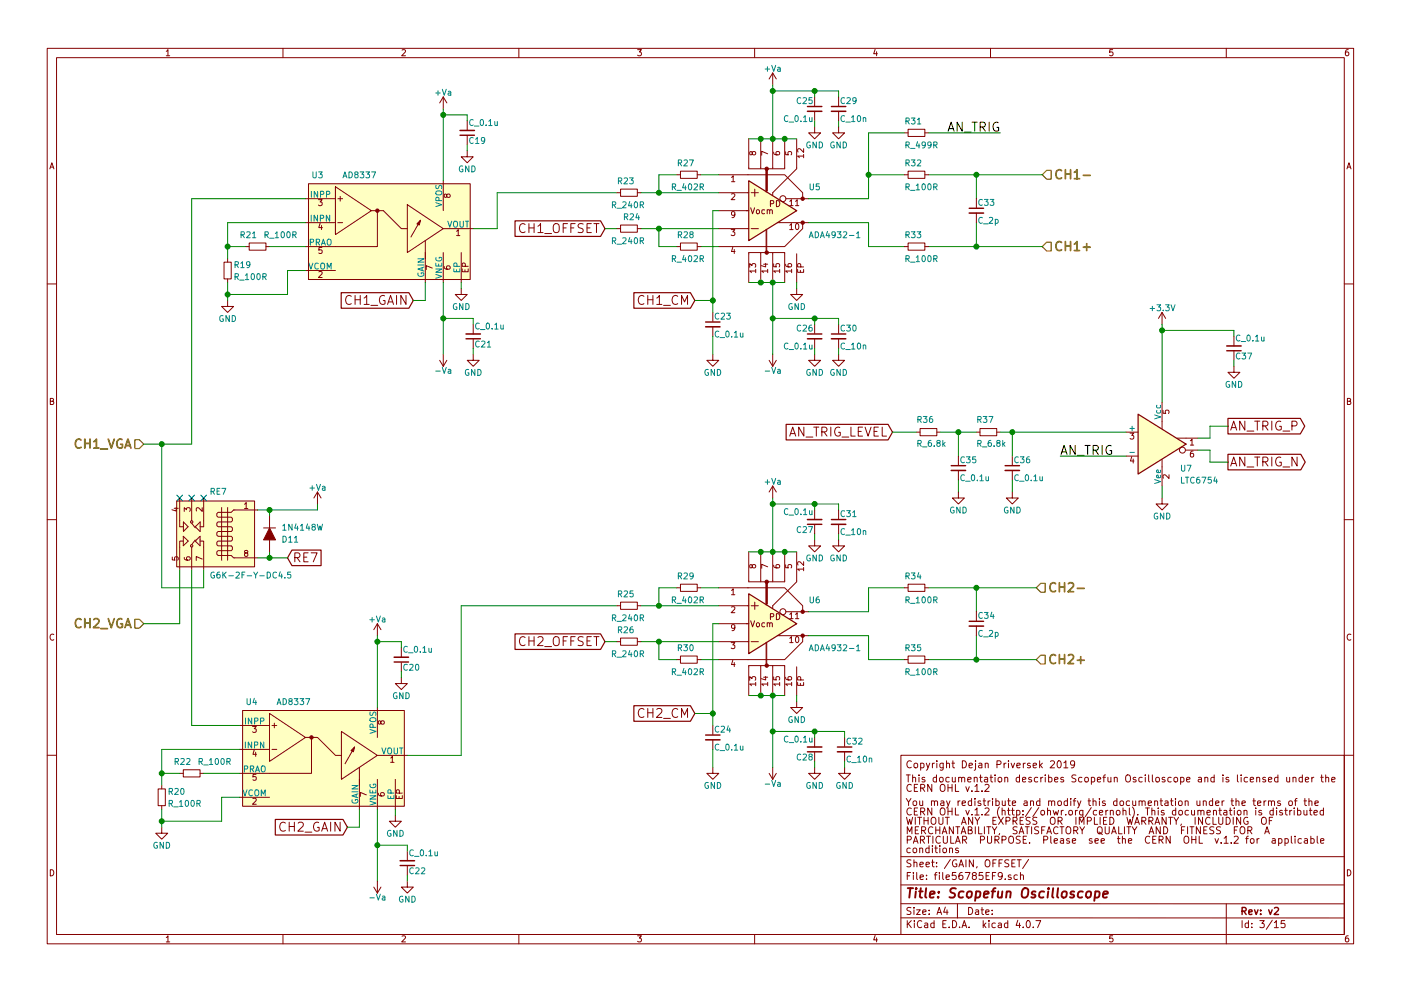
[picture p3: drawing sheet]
EESchema Schematic File Version 2
LIBS:ScopefunParts
LIBS:power
LIBS:device
LIBS:transistors
LIBS:conn
LIBS:linear
LIBS:regul
LIBS:74xx
LIBS:cmos4000
LIBS:adc-dac
LIBS:memory
LIBS:microcontrollers
LIBS:dsp
LIBS:microchip
LIBS:analog_switches
LIBS:motorola
LIBS:texas
LIBS:intel
LIBS:audio
LIBS:interface
LIBS:digital-audio
LIBS:philips
LIBS:display
LIBS:cypress
LIBS:siliconi
LIBS:opto
LIBS:atmel
LIBS:contrib
LIBS:valves
LIBS:Scopefun_v2-cache
EELAYER 25 0
EELAYER END
$Descr A4 11693 8268
encoding utf-8
Sheet 3 15
Title "Scopefun Oscilloscope"
Date ""
Rev "v2"
Comp ""
Comment1 "Copyright Dejan Priversek 2017"
Comment2 "Licensed under CERN OHL v.1.2"
Comment3 ""
Comment4 ""
$EndDescr
$Comp
L AD8337 U3
U 1 1
P 3250 1900
F 0 "U3" H 2650 2350 50  0000 C CNN
F 1 "AD8337" H 3000 2350 50  0000 C CNN
F 2 "ScopefunPackagesLibrary:CP-8-2" H 3250 1325 50  0001 C CNN
F 3 "http://www.analog.com/media/en/technical-documentation/data-sheets/AD8337.pdf" H 3250 1175 50  0001 C CNN
F 4 "AD8337BCPZ-REEL7" H 3250 2525 50  0001 C CNN "MFG Part#"
F 5 "DC-Coupled VGA (voltage adjusted gain)" H 3250 2650 50  0001 C CNN "Description"
	1    3250 1900
	1    0    0    -1  
$EndComp
$Comp
L +Va #PWR035
U 1 1
P 3700 900
F 0 "#PWR035" H 3700 800 50  0001 C CNN
F 1 "+Va" H 3700 1040 50  0000 C CNN
F 2 "" H 3700 900 50  0000 C CNN
F 3 "" H 3700 900 50  0000 C CNN
	1    3700 900 
	-1   0    0    -1  
$EndComp
$Comp
L -Va #PWR036
U 1 1
P 3700 2950
F 0 "#PWR036" H 3700 2850 50  0001 C CNN
F 1 "-Va" H 3700 3090 50  0000 C CNN
F 2 "" H 3700 2950 50  0000 C CNN
F 3 "" H 3700 2950 50  0000 C CNN
	1    3700 2950
	1    0    0    1   
$EndComp
$Comp
L R_100R R19
U 1 1
P 1900 2250
F 0 "R19" H 1950 2300 50  0000 L CNN
F 1 "R_100R" H 1950 2200 50  0000 L CNN
F 2 "ScopefunPackagesLibrary:R_0603" H 1900 2000 50  0001 C CNN
F 3 "http://industrial.panasonic.com/cdbs/www-data/pdf/AOA0000/AOA0000CE2.pdf" H 1900 2100 50  0001 C CNN
F 4 "ERJ-3EKF1000V" H 1900 2400 60  0001 C CNN "MFG Part#"
F 5 "RES SMD 1% 1/10W 0603" H 1900 2500 60  0001 C CNN "Description"
	1    1900 2250
	1    0    0    -1  
$EndComp
$Comp
L R_100R R21
U 1 1
P 2150 2050
F 0 "R21" V 2050 1900 50  0000 L CNN
F 1 "R_100R" V 2050 2100 50  0000 L CNN
F 2 "ScopefunPackagesLibrary:R_0603" H 2150 1800 50  0001 C CNN
F 3 "http://industrial.panasonic.com/cdbs/www-data/pdf/AOA0000/AOA0000CE2.pdf" H 2150 1900 50  0001 C CNN
F 4 "ERJ-3EKF1000V" H 2150 2200 60  0001 C CNN "MFG Part#"
F 5 "RES SMD 1% 1/10W 0603" H 2150 2300 60  0001 C CNN "Description"
	1    2150 2050
	0    1    1    0   
$EndComp
$Comp
L GND #PWR037
U 1 1
P 1900 2500
F 0 "#PWR037" H 1900 2250 50  0001 C CNN
F 1 "GND" H 1900 2350 50  0000 C CNN
F 2 "" H 1900 2500 50  0000 C CNN
F 3 "" H 1900 2500 50  0000 C CNN
	1    1900 2500
	1    0    0    -1  
$EndComp
$Comp
L ADA4932-1 U5
U 1 1
P 6450 1750
F 0 "U5" H 6750 1950 50  0000 L CNN
F 1 "ADA4932-1" H 6750 1550 50  0000 L CNN
F 2 "ScopefunPackagesLibrary:CP-16-2" H 6450 750 50  0001 C CNN
F 3 "http://www.analog.com/media/en/technical-documentation/data-sheets/ADA4932-1_4932-2.pdf" H 6450 850 50  0001 C CNN
F 4 "ADA4932-1YCPZ-R7" H 6450 2550 50  0001 C CNN "MFG Part#"
F 5 "Low Power Differential ADC Driver, -3 dB bandwidth of 560 MHz, G = 1" H 6450 2650 50  0001 C CNN "Description"
	1    6450 1750
	1    0    0    -1  
$EndComp
$Comp
L C_0.1u C21
U 1 1
P 3950 2800
F 0 "C21" H 3960 2870 50  0000 L CNN
F 1 "C_0.1u" H 3960 2720 50  0000 L CNN
F 2 "ScopefunPackagesLibrary:C_0603" H 3950 2600 50  0001 C CNN
F 3 "" H 3960 2870 50  0001 C CNN
F 4 "C0603C104K4RACTU" H 4060 2970 60  0001 C CNN "MFG Part#"
F 5 "MLCC - SMD/SMT 0603 16V X7R 10%" H 4000 3050 60  0001 C CNN "Description"
	1    3950 2800
	1    0    0    1   
$EndComp
$Comp
L GND #PWR038
U 1 1
P 3950 2950
F 0 "#PWR038" H 3950 2700 50  0001 C CNN
F 1 "GND" H 3950 2800 50  0000 C CNN
F 2 "" H 3950 2950 50  0000 C CNN
F 3 "" H 3950 2950 50  0000 C CNN
	1    3950 2950
	-1   0    0    -1  
$EndComp
Text HLabel 1200 3700 0    75   Input ~ 15
CH1_VGA
$Comp
L C_0.1u C19
U 1 1
P 3900 1100
F 0 "C19" H 3910 1170 50  0000 L CNN
F 1 "C_0.1u" H 3910 1020 50  0000 L CNN
F 2 "ScopefunPackagesLibrary:C_0603" H 3900 900 50  0001 C CNN
F 3 "" H 3910 1170 50  0001 C CNN
F 4 "C0603C104K4RACTU" H 4010 1270 60  0001 C CNN "MFG Part#"
F 5 "MLCC - SMD/SMT 0603 16V X7R 10%" H 3950 1350 60  0001 C CNN "Description"
	1    3900 1100
	1    0    0    1   
$EndComp
$Comp
L GND #PWR039
U 1 1
P 3900 1250
F 0 "#PWR039" H 3900 1000 50  0001 C CNN
F 1 "GND" H 3900 1100 50  0000 C CNN
F 2 "" H 3900 1250 50  0000 C CNN
F 3 "" H 3900 1250 50  0000 C CNN
	1    3900 1250
	-1   0    0    -1  
$EndComp
$Comp
L GND #PWR040
U 1 1
P 3850 2400
F 0 "#PWR040" H 3850 2150 50  0001 C CNN
F 1 "GND" H 3850 2250 50  0000 C CNN
F 2 "" H 3850 2400 50  0000 C CNN
F 3 "" H 3850 2400 50  0000 C CNN
	1    3850 2400
	1    0    0    -1  
$EndComp
Text GLabel 3450 2500 0    75   Input ~ 0
CH1_GAIN
Text GLabel 5050 1900 0    75   Input ~ 0
CH1_OFFSET
$Comp
L +Va #PWR041
U 1 1
P 6450 700
F 0 "#PWR041" H 6450 600 50  0001 C CNN
F 1 "+Va" H 6450 840 50  0000 C CNN
F 2 "" H 6450 700 50  0000 C CNN
F 3 "" H 6450 700 50  0000 C CNN
	1    6450 700 
	-1   0    0    -1  
$EndComp
$Comp
L C_0.1u C25
U 1 1
P 6800 900
F 0 "C25" H 6810 970 50  0000 L CNN
F 1 "C_0.1u" H 6810 820 50  0000 L CNN
F 2 "ScopefunPackagesLibrary:C_0603" H 6800 700 50  0001 C CNN
F 3 "" H 6810 970 50  0001 C CNN
F 4 "C0603C104K4RACTU" H 6910 1070 60  0001 C CNN "MFG Part#"
F 5 "MLCC - SMD/SMT 0603 16V X7R 10%" H 6850 1150 60  0001 C CNN "Description"
	1    6800 900 
	-1   0    0    -1  
$EndComp
$Comp
L GND #PWR042
U 1 1
P 6800 1050
F 0 "#PWR042" H 6800 800 50  0001 C CNN
F 1 "GND" H 6800 900 50  0000 C CNN
F 2 "" H 6800 1050 50  0000 C CNN
F 3 "" H 6800 1050 50  0000 C CNN
	1    6800 1050
	-1   0    0    -1  
$EndComp
$Comp
L GND #PWR043
U 1 1
P 6650 2400
F 0 "#PWR043" H 6650 2150 50  0001 C CNN
F 1 "GND" H 6650 2250 50  0000 C CNN
F 2 "" H 6650 2400 50  0000 C CNN
F 3 "" H 6650 2400 50  0000 C CNN
	1    6650 2400
	1    0    0    -1  
$EndComp
$Comp
L -Va #PWR044
U 1 1
P 6450 2950
F 0 "#PWR044" H 6450 2850 50  0001 C CNN
F 1 "-Va" H 6450 3090 50  0000 C CNN
F 2 "" H 6450 2950 50  0000 C CNN
F 3 "" H 6450 2950 50  0000 C CNN
	1    6450 2950
	1    0    0    1   
$EndComp
$Comp
L C_0.1u C26
U 1 1
P 6800 2800
F 0 "C26" H 6810 2870 50  0000 L CNN
F 1 "C_0.1u" H 6810 2720 50  0000 L CNN
F 2 "ScopefunPackagesLibrary:C_0603" H 6800 2600 50  0001 C CNN
F 3 "" H 6810 2870 50  0001 C CNN
F 4 "C0603C104K4RACTU" H 6910 2970 60  0001 C CNN "MFG Part#"
F 5 "MLCC - SMD/SMT 0603 16V X7R 10%" H 6850 3050 60  0001 C CNN "Description"
	1    6800 2800
	-1   0    0    -1  
$EndComp
$Comp
L GND #PWR045
U 1 1
P 6800 2950
F 0 "#PWR045" H 6800 2700 50  0001 C CNN
F 1 "GND" H 6800 2800 50  0000 C CNN
F 2 "" H 6800 2950 50  0000 C CNN
F 3 "" H 6800 2950 50  0000 C CNN
	1    6800 2950
	-1   0    0    -1  
$EndComp
$Comp
L AD8337 U4
U 1 1
P 2700 6300
F 0 "U4" H 2100 6750 50  0000 C CNN
F 1 "AD8337" H 2450 6750 50  0000 C CNN
F 2 "ScopefunPackagesLibrary:CP-8-2" H 2700 5725 50  0001 C CNN
F 3 "http://www.analog.com/media/en/technical-documentation/data-sheets/AD8337.pdf" H 2700 5575 50  0001 C CNN
F 4 "AD8337BCPZ-REEL7" H 2700 6925 50  0001 C CNN "MFG Part#"
F 5 "DC-Coupled VGA (voltage adjusted gain)" H 2700 7050 50  0001 C CNN "Description"
	1    2700 6300
	1    0    0    -1  
$EndComp
$Comp
L +Va #PWR046
U 1 1
P 3150 5300
F 0 "#PWR046" H 3150 5200 50  0001 C CNN
F 1 "+Va" H 3150 5440 50  0000 C CNN
F 2 "" H 3150 5300 50  0000 C CNN
F 3 "" H 3150 5300 50  0000 C CNN
	1    3150 5300
	-1   0    0    -1  
$EndComp
$Comp
L -Va #PWR047
U 1 1
P 3150 7350
F 0 "#PWR047" H 3150 7250 50  0001 C CNN
F 1 "-Va" H 3150 7490 50  0000 C CNN
F 2 "" H 3150 7350 50  0000 C CNN
F 3 "" H 3150 7350 50  0000 C CNN
	1    3150 7350
	1    0    0    1   
$EndComp
$Comp
L R_100R R20
U 1 1
P 1350 6650
F 0 "R20" H 1400 6700 50  0000 L CNN
F 1 "R_100R" H 1400 6600 50  0000 L CNN
F 2 "ScopefunPackagesLibrary:R_0603" H 1350 6400 50  0001 C CNN
F 3 "http://industrial.panasonic.com/cdbs/www-data/pdf/AOA0000/AOA0000CE2.pdf" H 1350 6500 50  0001 C CNN
F 4 "ERJ-3EKF1000V" H 1350 6800 60  0001 C CNN "MFG Part#"
F 5 "RES SMD 1% 1/10W 0603" H 1350 6900 60  0001 C CNN "Description"
	1    1350 6650
	1    0    0    -1  
$EndComp
$Comp
L R_100R R22
U 1 1
P 1600 6450
F 0 "R22" V 1500 6300 50  0000 L CNN
F 1 "R_100R" V 1500 6500 50  0000 L CNN
F 2 "ScopefunPackagesLibrary:R_0603" H 1600 6200 50  0001 C CNN
F 3 "http://industrial.panasonic.com/cdbs/www-data/pdf/AOA0000/AOA0000CE2.pdf" H 1600 6300 50  0001 C CNN
F 4 "ERJ-3EKF1000V" H 1600 6600 60  0001 C CNN "MFG Part#"
F 5 "RES SMD 1% 1/10W 0603" H 1600 6700 60  0001 C CNN "Description"
	1    1600 6450
	0    1    1    0   
$EndComp
$Comp
L GND #PWR048
U 1 1
P 1350 6900
F 0 "#PWR048" H 1350 6650 50  0001 C CNN
F 1 "GND" H 1350 6750 50  0000 C CNN
F 2 "" H 1350 6900 50  0000 C CNN
F 3 "" H 1350 6900 50  0000 C CNN
	1    1350 6900
	1    0    0    -1  
$EndComp
$Comp
L ADA4932-1 U6
U 1 1
P 6450 5200
F 0 "U6" H 6750 5400 50  0000 L CNN
F 1 "ADA4932-1" H 6750 5000 50  0000 L CNN
F 2 "ScopefunPackagesLibrary:CP-16-2" H 6450 4200 50  0001 C CNN
F 3 "http://www.analog.com/media/en/technical-documentation/data-sheets/ADA4932-1_4932-2.pdf" H 6450 4300 50  0001 C CNN
F 4 "ADA4932-1YCPZ-R7" H 6450 6000 50  0001 C CNN "MFG Part#"
F 5 "Low Power Differential ADC Driver, -3 dB bandwidth of 560 MHz, G = 1" H 6450 6100 50  0001 C CNN "Description"
	1    6450 5200
	1    0    0    -1  
$EndComp
$Comp
L C_0.1u C22
U 1 1
P 3400 7200
F 0 "C22" H 3410 7270 50  0000 L CNN
F 1 "C_0.1u" H 3410 7120 50  0000 L CNN
F 2 "ScopefunPackagesLibrary:C_0603" H 3400 7000 50  0001 C CNN
F 3 "" H 3410 7270 50  0001 C CNN
F 4 "C0603C104K4RACTU" H 3510 7370 60  0001 C CNN "MFG Part#"
F 5 "MLCC - SMD/SMT 0603 16V X7R 10%" H 3450 7450 60  0001 C CNN "Description"
	1    3400 7200
	1    0    0    1   
$EndComp
$Comp
L GND #PWR049
U 1 1
P 3400 7350
F 0 "#PWR049" H 3400 7100 50  0001 C CNN
F 1 "GND" H 3400 7200 50  0000 C CNN
F 2 "" H 3400 7350 50  0000 C CNN
F 3 "" H 3400 7350 50  0000 C CNN
	1    3400 7350
	-1   0    0    -1  
$EndComp
Text HLabel 1200 5200 0    75   Input ~ 15
CH2_VGA
$Comp
L C_0.1u C20
U 1 1
P 3350 5500
F 0 "C20" H 3360 5570 50  0000 L CNN
F 1 "C_0.1u" H 3360 5420 50  0000 L CNN
F 2 "ScopefunPackagesLibrary:C_0603" H 3350 5300 50  0001 C CNN
F 3 "" H 3360 5570 50  0001 C CNN
F 4 "C0603C104K4RACTU" H 3460 5670 60  0001 C CNN "MFG Part#"
F 5 "MLCC - SMD/SMT 0603 16V X7R 10%" H 3400 5750 60  0001 C CNN "Description"
	1    3350 5500
	1    0    0    1   
$EndComp
$Comp
L GND #PWR050
U 1 1
P 3350 5650
F 0 "#PWR050" H 3350 5400 50  0001 C CNN
F 1 "GND" H 3350 5500 50  0000 C CNN
F 2 "" H 3350 5650 50  0000 C CNN
F 3 "" H 3350 5650 50  0000 C CNN
	1    3350 5650
	-1   0    0    -1  
$EndComp
$Comp
L GND #PWR051
U 1 1
P 3300 6800
F 0 "#PWR051" H 3300 6550 50  0001 C CNN
F 1 "GND" H 3300 6650 50  0000 C CNN
F 2 "" H 3300 6800 50  0000 C CNN
F 3 "" H 3300 6800 50  0000 C CNN
	1    3300 6800
	1    0    0    -1  
$EndComp
Text GLabel 2900 6900 0    75   Input ~ 0
CH2_GAIN
Text GLabel 5050 5350 0    75   Input ~ 0
CH2_OFFSET
$Comp
L +Va #PWR052
U 1 1
P 6450 4150
F 0 "#PWR052" H 6450 4050 50  0001 C CNN
F 1 "+Va" H 6450 4290 50  0000 C CNN
F 2 "" H 6450 4150 50  0000 C CNN
F 3 "" H 6450 4150 50  0000 C CNN
	1    6450 4150
	-1   0    0    -1  
$EndComp
$Comp
L C_0.1u C27
U 1 1
P 6800 4350
F 0 "C27" H 6810 4420 50  0000 L CNN
F 1 "C_0.1u" H 6810 4270 50  0000 L CNN
F 2 "ScopefunPackagesLibrary:C_0603" H 6800 4150 50  0001 C CNN
F 3 "" H 6810 4420 50  0001 C CNN
F 4 "C0603C104K4RACTU" H 6910 4520 60  0001 C CNN "MFG Part#"
F 5 "MLCC - SMD/SMT 0603 16V X7R 10%" H 6850 4600 60  0001 C CNN "Description"
	1    6800 4350
	-1   0    0    1   
$EndComp
$Comp
L GND #PWR053
U 1 1
P 6800 4500
F 0 "#PWR053" H 6800 4250 50  0001 C CNN
F 1 "GND" H 6800 4350 50  0000 C CNN
F 2 "" H 6800 4500 50  0000 C CNN
F 3 "" H 6800 4500 50  0000 C CNN
	1    6800 4500
	-1   0    0    -1  
$EndComp
$Comp
L GND #PWR054
U 1 1
P 6650 5850
F 0 "#PWR054" H 6650 5600 50  0001 C CNN
F 1 "GND" H 6650 5700 50  0000 C CNN
F 2 "" H 6650 5850 50  0000 C CNN
F 3 "" H 6650 5850 50  0000 C CNN
	1    6650 5850
	1    0    0    -1  
$EndComp
$Comp
L -Va #PWR055
U 1 1
P 6450 6400
F 0 "#PWR055" H 6450 6300 50  0001 C CNN
F 1 "-Va" H 6450 6540 50  0000 C CNN
F 2 "" H 6450 6400 50  0000 C CNN
F 3 "" H 6450 6400 50  0000 C CNN
	1    6450 6400
	1    0    0    1   
$EndComp
$Comp
L C_0.1u C28
U 1 1
P 6800 6250
F 0 "C28" H 6810 6320 50  0000 L CNN
F 1 "C_0.1u" H 6810 6170 50  0000 L CNN
F 2 "ScopefunPackagesLibrary:C_0603" H 6800 6050 50  0001 C CNN
F 3 "" H 6810 6320 50  0001 C CNN
F 4 "C0603C104K4RACTU" H 6910 6420 60  0001 C CNN "MFG Part#"
F 5 "MLCC - SMD/SMT 0603 16V X7R 10%" H 6850 6500 60  0001 C CNN "Description"
	1    6800 6250
	-1   0    0    1   
$EndComp
$Comp
L GND #PWR056
U 1 1
P 6800 6400
F 0 "#PWR056" H 6800 6150 50  0001 C CNN
F 1 "GND" H 6800 6250 50  0000 C CNN
F 2 "" H 6800 6400 50  0000 C CNN
F 3 "" H 6800 6400 50  0000 C CNN
	1    6800 6400
	-1   0    0    -1  
$EndComp
$Comp
L C_0.1u C37
U 1 1
P 10300 2900
F 0 "C37" H 10310 2970 50  0000 L CNN
F 1 "C_0.1u" H 10310 2820 50  0000 L CNN
F 2 "ScopefunPackagesLibrary:C_0603" H 10300 2700 50  0001 C CNN
F 3 "" H 10310 2970 50  0001 C CNN
F 4 "C0603C104K4RACTU" H 10410 3070 60  0001 C CNN "MFG Part#"
F 5 "MLCC - SMD/SMT 0603 16V X7R 10%" H 10350 3150 60  0001 C CNN "Description"
	1    10300 2900
	1    0    0    1   
$EndComp
$Comp
L GND #PWR057
U 1 1
P 10300 3050
F 0 "#PWR057" H 10300 2800 50  0001 C CNN
F 1 "GND" H 10300 2900 50  0000 C CNN
F 2 "" H 10300 3050 50  0000 C CNN
F 3 "" H 10300 3050 50  0000 C CNN
	1    10300 3050
	-1   0    0    -1  
$EndComp
$Comp
L GND #PWR058
U 1 1
P 9700 4150
F 0 "#PWR058" H 9700 3900 50  0001 C CNN
F 1 "GND" H 9700 4000 50  0000 C CNN
F 2 "" H 9700 4150 50  0000 C CNN
F 3 "" H 9700 4150 50  0000 C CNN
	1    9700 4150
	1    0    0    -1  
$EndComp
$Comp
L R_6.8k R37
U 1 1
P 8250 3600
F 0 "R37" V 8350 3500 50  0000 L CNN
F 1 "R_6.8k" V 8150 3500 50  0000 L CNN
F 2 "ScopefunPackagesLibrary:R_0603" H 8250 3350 50  0001 C CNN
F 3 "http://industrial.panasonic.com/cdbs/www-data/pdf/AOA0000/AOA0000CE2.pdf" H 8250 3450 50  0001 C CNN
F 4 "ERJ-3EKF6801V" H 8250 3750 60  0001 C CNN "MFG Part#"
F 5 "RES SMD 1% 1/10W 0603" H 8250 3850 60  0001 C CNN "Description"
	1    8250 3600
	0    1    -1   0   
$EndComp
$Comp
L R_6.8k R36
U 1 1
P 7750 3600
F 0 "R36" V 7850 3500 50  0000 L CNN
F 1 "R_6.8k" V 7650 3500 50  0000 L CNN
F 2 "ScopefunPackagesLibrary:R_0603" H 7750 3350 50  0001 C CNN
F 3 "http://industrial.panasonic.com/cdbs/www-data/pdf/AOA0000/AOA0000CE2.pdf" H 7750 3450 50  0001 C CNN
F 4 "ERJ-3EKF6801V" H 7750 3750 60  0001 C CNN "MFG Part#"
F 5 "RES SMD 1% 1/10W 0603" H 7750 3850 60  0001 C CNN "Description"
	1    7750 3600
	0    1    -1   0   
$EndComp
Text GLabel 7450 3600 0    75   Input ~ 0
AN_TRIG_LEVEL
$Comp
L C_0.1u C35
U 1 1
P 8000 3900
F 0 "C35" H 8010 3970 50  0000 L CNN
F 1 "C_0.1u" H 8010 3820 50  0000 L CNN
F 2 "ScopefunPackagesLibrary:C_0603" H 8000 3700 50  0001 C CNN
F 3 "" H 8010 3970 50  0001 C CNN
F 4 "C0603C104K4RACTU" H 8110 4070 60  0001 C CNN "MFG Part#"
F 5 "MLCC - SMD/SMT 0603 16V X7R 10%" H 8050 4150 60  0001 C CNN "Description"
	1    8000 3900
	1    0    0    -1  
$EndComp
$Comp
L C_0.1u C36
U 1 1
P 8450 3900
F 0 "C36" H 8460 3970 50  0000 L CNN
F 1 "C_0.1u" H 8460 3820 50  0000 L CNN
F 2 "ScopefunPackagesLibrary:C_0603" H 8450 3700 50  0001 C CNN
F 3 "" H 8460 3970 50  0001 C CNN
F 4 "C0603C104K4RACTU" H 8560 4070 60  0001 C CNN "MFG Part#"
F 5 "MLCC - SMD/SMT 0603 16V X7R 10%" H 8500 4150 60  0001 C CNN "Description"
	1    8450 3900
	1    0    0    -1  
$EndComp
$Comp
L GND #PWR059
U 1 1
P 8450 4100
F 0 "#PWR059" H 8450 3850 50  0001 C CNN
F 1 "GND" H 8450 3950 50  0000 C CNN
F 2 "" H 8450 4100 50  0000 C CNN
F 3 "" H 8450 4100 50  0000 C CNN
	1    8450 4100
	1    0    0    -1  
$EndComp
$Comp
L GND #PWR060
U 1 1
P 8000 4100
F 0 "#PWR060" H 8000 3850 50  0001 C CNN
F 1 "GND" H 8000 3950 50  0000 C CNN
F 2 "" H 8000 4100 50  0000 C CNN
F 3 "" H 8000 4100 50  0000 C CNN
	1    8000 4100
	1    0    0    -1  
$EndComp
Text GLabel 10250 3550 2    75   Output ~ 0
AN_TRIG_P
Text HLabel 8700 2050 2    75   Input ~ 15
CH1+
Text HLabel 8700 1450 2    75   Input ~ 15
CH1-
Text HLabel 8650 5500 2    75   Input ~ 15
CH2+
Text HLabel 8650 4900 2    75   Input ~ 15
CH2-
Text GLabel 5800 2500 0    75   Input ~ 0
CH1_CM
Text GLabel 5800 5950 0    75   Input ~ 0
CH2_CM
$Comp
L C_0.1u C23
U 1 1
P 5950 2700
F 0 "C23" H 5960 2770 50  0000 L CNN
F 1 "C_0.1u" H 5960 2620 50  0000 L CNN
F 2 "ScopefunPackagesLibrary:C_0603" H 5950 2500 50  0001 C CNN
F 3 "" H 5960 2770 50  0001 C CNN
F 4 "C0603C104K4RACTU" H 6060 2870 60  0001 C CNN "MFG Part#"
F 5 "MLCC - SMD/SMT 0603 16V X7R 10%" H 6000 2950 60  0001 C CNN "Description"
	1    5950 2700
	1    0    0    -1  
$EndComp
$Comp
L GND #PWR061
U 1 1
P 5950 2950
F 0 "#PWR061" H 5950 2700 50  0001 C CNN
F 1 "GND" H 5950 2800 50  0000 C CNN
F 2 "" H 5950 2950 50  0000 C CNN
F 3 "" H 5950 2950 50  0000 C CNN
	1    5950 2950
	1    0    0    -1  
$EndComp
$Comp
L C_0.1u C24
U 1 1
P 5950 6150
F 0 "C24" H 5960 6220 50  0000 L CNN
F 1 "C_0.1u" H 5960 6070 50  0000 L CNN
F 2 "ScopefunPackagesLibrary:C_0603" H 5950 5950 50  0001 C CNN
F 3 "" H 5960 6220 50  0001 C CNN
F 4 "C0603C104K4RACTU" H 6060 6320 60  0001 C CNN "MFG Part#"
F 5 "MLCC - SMD/SMT 0603 16V X7R 10%" H 6000 6400 60  0001 C CNN "Description"
	1    5950 6150
	1    0    0    -1  
$EndComp
$Comp
L GND #PWR062
U 1 1
P 5950 6400
F 0 "#PWR062" H 5950 6150 50  0001 C CNN
F 1 "GND" H 5950 6250 50  0000 C CNN
F 2 "" H 5950 6400 50  0000 C CNN
F 3 "" H 5950 6400 50  0000 C CNN
	1    5950 6400
	1    0    0    -1  
$EndComp
$Comp
L +3.3V #PWR063
U 1 1
P 9700 2700
F 0 "#PWR063" H 9700 2550 50  0001 C CNN
F 1 "+3.3V" H 9700 2840 50  0000 C CNN
F 2 "" H 9700 2700 50  0000 C CNN
F 3 "" H 9700 2700 50  0000 C CNN
	1    9700 2700
	1    0    0    -1  
$EndComp
$Comp
L LTC6754 U7
U 1 1
P 9700 3700
F 0 "U7" H 9850 3500 50  0000 L CNN
F 1 "LTC6754" H 9850 3400 50  0000 L CNN
F 2 "ScopefunPackagesLibrary:SC70-6" H 9700 3150 50  0001 C CNN
F 3 "http://cds.linear.com/docs/en/datasheet/6754f.pdf" H 9700 3250 50  0001 C CNN
F 4 "LTC6754HSC6#TRMPBF" H 9700 4150 50  0001 C CNN "MFG Part#"
F 5 "Rail-to-Rail, High-Speed Comparator with LVDS Compatible Outputs" H 9700 4250 50  0001 C CNN "Description"
	1    9700 3700
	1    0    0    -1  
$EndComp
Text GLabel 10250 3850 2    75   Output ~ 0
AN_TRIG_N
$Comp
L G6K-2F-Y-DC4.5 RE7
U 1 1
P 1800 4450
F 0 "RE7" H 1850 4100 50  0000 R CNN
F 1 "G6K-2F-Y-DC4.5" H 1850 4800 50  0000 R CNN
F 2 "ScopefunPackagesLibrary:G6K-2F-Y" H 1800 3950 50  0001 C CNN
F 3 "https://www.omron.com/ecb/products/pdf/en-g6k.pdf" H 1800 3850 50  0001 C CNN
F 4 "Low Signal Relays - PCB Gullwing NoLatch 3.2 DPDT 4.5VDC 100mW" H 2000 5050 75  0001 C CNN "Description"
F 5 "G6K-2F-Y-DC4.5" H 1800 4950 60  0001 C CNN "MFG Part#"
	1    1800 4450
	-1   0    0    1   
$EndComp
Text GLabel 2400 4650 2    75   Input ~ 0
RE7
$Comp
L +Va #PWR064
U 1 1
P 2650 4200
F 0 "#PWR064" H 2650 4100 50  0001 C CNN
F 1 "+Va" H 2650 4340 50  0000 C CNN
F 2 "" H 2650 4200 50  0000 C CNN
F 3 "" H 2650 4200 50  0000 C CNN
	1    2650 4200
	-1   0    0    -1  
$EndComp
$Comp
L R_499R R31
U 1 1
P 7650 1100
F 0 "R31" V 7550 1000 50  0000 L CNN
F 1 "R_499R" V 7750 1000 50  0000 L CNN
F 2 "ScopefunPackagesLibrary:R_0603" H 7650 850 50  0001 C CNN
F 3 "http://industrial.panasonic.com/cdbs/www-data/pdf/AOA0000/AOA0000CE2.pdf" H 7650 950 50  0001 C CNN
F 4 "ERJ-3EKF4990V" H 7650 1250 60  0001 C CNN "MFG Part#"
F 5 "RES SMD 1% 1/10W 0603" H 7650 1350 60  0001 C CNN "Description"
	1    7650 1100
	0    1    1    0   
$EndComp
Text Label 8350 1100 2    75   ~ 0
AN_TRIG
Text Label 8850 3800 0    75   ~ 0
AN_TRIG
$Comp
L GND #PWR065
U 1 1
P 7000 1050
F 0 "#PWR065" H 7000 800 50  0001 C CNN
F 1 "GND" H 7000 900 50  0000 C CNN
F 2 "" H 7000 1050 50  0000 C CNN
F 3 "" H 7000 1050 50  0000 C CNN
	1    7000 1050
	-1   0    0    -1  
$EndComp
$Comp
L GND #PWR066
U 1 1
P 7000 2950
F 0 "#PWR066" H 7000 2700 50  0001 C CNN
F 1 "GND" H 7000 2800 50  0000 C CNN
F 2 "" H 7000 2950 50  0000 C CNN
F 3 "" H 7000 2950 50  0000 C CNN
	1    7000 2950
	-1   0    0    -1  
$EndComp
$Comp
L GND #PWR067
U 1 1
P 7000 4500
F 0 "#PWR067" H 7000 4250 50  0001 C CNN
F 1 "GND" H 7000 4350 50  0000 C CNN
F 2 "" H 7000 4500 50  0000 C CNN
F 3 "" H 7000 4500 50  0000 C CNN
	1    7000 4500
	-1   0    0    -1  
$EndComp
$Comp
L GND #PWR068
U 1 1
P 7050 6400
F 0 "#PWR068" H 7050 6150 50  0001 C CNN
F 1 "GND" H 7050 6250 50  0000 C CNN
F 2 "" H 7050 6400 50  0000 C CNN
F 3 "" H 7050 6400 50  0000 C CNN
	1    7050 6400
	-1   0    0    -1  
$EndComp
$Comp
L C_10n_0402 C30
U 1 1
P 7000 2800
F 0 "C30" H 7010 2870 50  0000 L CNN
F 1 "C_10n" H 7010 2720 50  0000 L CNN
F 2 "ScopefunPackagesLibrary:C_0402" H 7000 2600 50  0001 C CNN
F 3 "" H 7010 2870 50  0001 C CNN
F 4 "885012205012" H 7110 2970 60  0001 C CNN "MFG Part#"
F 5 "MLCC - SMD/SMT 0402 10V X7R 10%" H 7050 3050 60  0001 C CNN "Description"
	1    7000 2800
	1    0    0    -1  
$EndComp
$Comp
L C_10n_0402 C29
U 1 1
P 7000 900
F 0 "C29" H 7010 970 50  0000 L CNN
F 1 "C_10n" H 7010 820 50  0000 L CNN
F 2 "ScopefunPackagesLibrary:C_0402" H 7000 700 50  0001 C CNN
F 3 "" H 7010 970 50  0001 C CNN
F 4 "885012205012" H 7110 1070 60  0001 C CNN "MFG Part#"
F 5 "MLCC - SMD/SMT 0402 10V X7R 10%" H 7050 1150 60  0001 C CNN "Description"
	1    7000 900 
	1    0    0    -1  
$EndComp
$Comp
L C_10n_0402 C31
U 1 1
P 7000 4350
F 0 "C31" H 7010 4420 50  0000 L CNN
F 1 "C_10n" H 7010 4270 50  0000 L CNN
F 2 "ScopefunPackagesLibrary:C_0402" H 7000 4150 50  0001 C CNN
F 3 "" H 7010 4420 50  0001 C CNN
F 4 "885012205012" H 7110 4520 60  0001 C CNN "MFG Part#"
F 5 "MLCC - SMD/SMT 0402 10V X7R 10%" H 7050 4600 60  0001 C CNN "Description"
	1    7000 4350
	1    0    0    -1  
$EndComp
$Comp
L C_10n_0402 C32
U 1 1
P 7050 6250
F 0 "C32" H 7060 6320 50  0000 L CNN
F 1 "C_10n" H 7060 6170 50  0000 L CNN
F 2 "ScopefunPackagesLibrary:C_0402" H 7050 6050 50  0001 C CNN
F 3 "" H 7060 6320 50  0001 C CNN
F 4 "885012205012" H 7160 6420 60  0001 C CNN "MFG Part#"
F 5 "MLCC - SMD/SMT 0402 10V X7R 10%" H 7100 6500 60  0001 C CNN "Description"
	1    7050 6250
	1    0    0    -1  
$EndComp
Wire Wire Line
	1200 3700 1600 3700
Wire Wire Line
	7000 4450 7000 4500
Wire Wire Line
	7050 6350 7050 6400
Connection ~ 6800 6100
Wire Wire Line
	7050 6100 7050 6150
Connection ~ 6800 4200
Wire Wire Line
	7000 4200 7000 4250
Wire Wire Line
	7000 2900 7000 2950
Wire Wire Line
	7000 1000 7000 1050
Connection ~ 6800 2650
Wire Wire Line
	7000 2650 7000 2700
Connection ~ 6800 750 
Wire Wire Line
	7000 750  7000 800 
Wire Wire Line
	7750 1100 8350 1100
Wire Wire Line
	10100 3850 10250 3850
Wire Wire Line
	10100 3750 10100 3850
Wire Wire Line
	10000 3750 10100 3750
Wire Wire Line
	10100 3550 10250 3550
Wire Wire Line
	10100 3650 10100 3550
Wire Wire Line
	10000 3650 10100 3650
Wire Wire Line
	2250 4250 2250 4300
Wire Wire Line
	1600 3700 1600 1650
Wire Wire Line
	2250 4600 2250 4650
Wire Wire Line
	2150 4650 2400 4650
Wire Wire Line
	2650 4250 2650 4200
Wire Wire Line
	2150 4250 2650 4250
Connection ~ 2250 4250
Connection ~ 2250 4650
Wire Wire Line
	9700 4150 9700 4050
Wire Wire Line
	7650 3600 7450 3600
Wire Wire Line
	5950 6250 5950 6400
Connection ~ 5950 5950
Wire Wire Line
	5950 5950 5800 5950
Wire Wire Line
	5950 2800 5950 2950
Connection ~ 5950 2500
Wire Wire Line
	5950 2500 5800 2500
Wire Wire Line
	5050 5350 5150 5350
Wire Wire Line
	5850 5500 6000 5500
Wire Wire Line
	5850 4900 6000 4900
Connection ~ 5500 5050
Connection ~ 5500 5350
Wire Wire Line
	5350 5350 6000 5350
Wire Wire Line
	5650 5500 5500 5500
Wire Wire Line
	5350 5050 6000 5050
Wire Wire Line
	5150 1900 5050 1900
Connection ~ 5500 1600
Connection ~ 5500 1900
Wire Wire Line
	5350 1900 6000 1900
Wire Wire Line
	5500 2050 5500 1900
Wire Wire Line
	5650 2050 5500 2050
Wire Wire Line
	5850 2050 6000 2050
Wire Wire Line
	5350 1600 6000 1600
Wire Wire Line
	5850 1450 6000 1450
Wire Wire Line
	8350 3600 9400 3600
Wire Wire Line
	8850 3800 9400 3800
Wire Wire Line
	8000 4000 8000 4100
Wire Wire Line
	8450 4000 8450 4100
Connection ~ 8000 3600
Wire Wire Line
	8000 3800 8000 3600
Connection ~ 8450 3600
Wire Wire Line
	8450 3600 8450 3800
Wire Wire Line
	7850 3600 8150 3600
Wire Wire Line
	9700 2700 9700 3350
Wire Wire Line
	10300 3000 10300 3050
Connection ~ 9700 2750
Wire Wire Line
	10300 2750 10300 2800
Wire Wire Line
	9700 2750 10300 2750
Wire Wire Line
	6250 5800 6550 5800
Wire Wire Line
	6450 5800 6450 6400
Wire Wire Line
	6450 4600 6450 4150
Wire Wire Line
	6450 2350 6450 2950
Wire Wire Line
	6450 1150 6450 700 
Wire Wire Line
	7250 4900 7250 5100
Connection ~ 8150 5500
Connection ~ 8150 4900
Wire Wire Line
	7250 5300 6750 5300
Wire Wire Line
	7250 5500 7250 5300
Wire Wire Line
	7550 5500 7250 5500
Wire Wire Line
	7250 5100 6750 5100
Wire Wire Line
	7550 4900 7250 4900
Wire Wire Line
	7750 5500 8650 5500
Wire Wire Line
	8150 5300 8150 5500
Wire Wire Line
	8150 4900 8150 5100
Wire Wire Line
	7750 4900 8650 4900
Connection ~ 6450 5800
Connection ~ 6350 5800
Wire Wire Line
	6800 6400 6800 6350
Connection ~ 6450 6100
Wire Wire Line
	6450 6100 7050 6100
Wire Wire Line
	6800 6150 6800 6100
Wire Wire Line
	6650 5800 6650 5850
Wire Wire Line
	6250 4600 6650 4600
Connection ~ 6450 4600
Connection ~ 6350 4600
Connection ~ 6550 4600
Wire Wire Line
	6800 4450 6800 4500
Connection ~ 6450 4200
Wire Wire Line
	6800 4200 6800 4250
Wire Wire Line
	6450 4200 7000 4200
Wire Wire Line
	3150 5300 3150 5900
Wire Wire Line
	3350 5350 3150 5350
Wire Wire Line
	3350 5400 3350 5350
Wire Wire Line
	3000 6900 2900 6900
Wire Wire Line
	3000 6750 3000 6900
Wire Wire Line
	3300 6750 3300 6800
Wire Wire Line
	1500 6450 1350 6450
Wire Wire Line
	1850 6850 1350 6850
Wire Wire Line
	1850 6650 1850 6850
Wire Wire Line
	2000 6650 1850 6650
Connection ~ 1350 6450
Wire Wire Line
	1700 6450 2000 6450
Connection ~ 1350 6850
Wire Wire Line
	1350 6750 1350 6900
Wire Wire Line
	1350 6250 2000 6250
Wire Wire Line
	1350 6250 1350 6550
Wire Wire Line
	3350 5650 3350 5600
Connection ~ 3150 5350
Wire Wire Line
	1600 6050 2000 6050
Wire Wire Line
	3400 7350 3400 7300
Connection ~ 3150 7050
Wire Wire Line
	3400 7050 3150 7050
Wire Wire Line
	3400 7100 3400 7050
Wire Wire Line
	3150 6750 3150 7350
Connection ~ 8150 2050
Connection ~ 8150 1450
Connection ~ 7250 1450
Wire Wire Line
	7550 1100 7250 1100
Wire Wire Line
	7250 1850 6750 1850
Wire Wire Line
	7250 2050 7250 1850
Wire Wire Line
	7550 2050 7250 2050
Wire Wire Line
	7250 1650 6750 1650
Wire Wire Line
	7250 1100 7250 1650
Wire Wire Line
	7550 1450 7250 1450
Wire Wire Line
	8150 1850 8150 2050
Wire Wire Line
	8150 1450 8150 1650
Connection ~ 6450 2350
Connection ~ 6350 2350
Wire Wire Line
	6250 2350 6550 2350
Wire Wire Line
	6800 2950 6800 2900
Connection ~ 6450 2650
Wire Wire Line
	6450 2650 7000 2650
Wire Wire Line
	6800 2700 6800 2650
Wire Wire Line
	6650 2350 6650 2400
Wire Wire Line
	6250 1150 6650 1150
Connection ~ 6450 1150
Connection ~ 6350 1150
Connection ~ 6550 1150
Wire Wire Line
	6800 1000 6800 1050
Connection ~ 6450 750 
Wire Wire Line
	6800 750  6800 800 
Wire Wire Line
	6450 750  7000 750 
Wire Wire Line
	3700 900  3700 1500
Wire Wire Line
	3900 950  3700 950 
Wire Wire Line
	3900 1000 3900 950 
Wire Wire Line
	3550 2500 3450 2500
Wire Wire Line
	3550 2350 3550 2500
Wire Wire Line
	3850 2350 3850 2400
Wire Wire Line
	2050 2050 1900 2050
Wire Wire Line
	2400 2450 1900 2450
Wire Wire Line
	2400 2250 2400 2450
Wire Wire Line
	2550 2250 2400 2250
Connection ~ 1900 2050
Wire Wire Line
	2250 2050 2550 2050
Connection ~ 1900 2450
Wire Wire Line
	1900 2350 1900 2500
Wire Wire Line
	1900 1850 2550 1850
Wire Wire Line
	1900 1850 1900 2150
Wire Wire Line
	3900 1250 3900 1200
Connection ~ 3700 950 
Wire Wire Line
	3950 2950 3950 2900
Connection ~ 3700 2650
Wire Wire Line
	3950 2650 3700 2650
Wire Wire Line
	3950 2700 3950 2650
Wire Wire Line
	3700 2350 3700 2950
Wire Wire Line
	1600 4750 1600 6050
Wire Wire Line
	1200 5200 1500 5200
Wire Wire Line
	1500 5200 1500 4750
Wire Wire Line
	1700 4750 1700 4900
Wire Wire Line
	1700 4900 1350 4900
Wire Wire Line
	1350 4900 1350 3700
Connection ~ 1350 3700
NoConn ~ 1700 4150
NoConn ~ 1600 4150
NoConn ~ 1500 4150
Wire Wire Line
	5650 1450 5500 1450
Wire Wire Line
	5500 1450 5500 1600
Wire Wire Line
	5500 5500 5500 5350
Wire Wire Line
	5650 4900 5500 4900
Wire Wire Line
	5500 4900 5500 5050
Wire Wire Line
	5950 5200 5950 6050
Wire Wire Line
	5950 5200 6000 5200
Wire Wire Line
	6000 1750 5950 1750
Wire Wire Line
	5950 1750 5950 2600
$Comp
L 1N4148W D11
U 1 1
P 2250 4450
F 0 "D11" H 2350 4500 50  0000 L CNN
F 1 "1N4148W" H 2350 4400 50  0000 L CNN
F 2 "ScopefunPackagesLibrary:SOD123" H 2250 4225 50  0001 C CNN
F 3 "https://www.diodes.com/datasheets/ds30086.pdf" H 2250 4100 50  0001 C CNN
F 4 "1N4148W-7-F" H 2250 4700 60  0001 C CNN "MFG Part#"
F 5 "SURFACE MOUNT FAST SWITCHING DIODE 150mA" H 2250 4825 60  0001 C CNN "Description"
	1    2250 4450
	1    0    0    1   
$EndComp
Wire Wire Line
	1600 1650 2550 1650
Wire Wire Line
	3400 6300 3850 6300
Wire Wire Line
	3850 6300 3850 5050
Wire Wire Line
	3850 5050 5150 5050
Wire Wire Line
	5150 1600 4150 1600
Wire Wire Line
	4150 1600 4150 1900
Wire Wire Line
	4150 1900 3950 1900
Wire Wire Line
	7750 2050 8700 2050
Wire Wire Line
	7750 1450 8700 1450
$Comp
L R_100R R32
U 1 1
P 7650 1450
F 0 "R32" V 7550 1350 50  0000 L CNN
F 1 "R_100R" V 7750 1350 50  0000 L CNN
F 2 "ScopefunPackagesLibrary:R_0603" H 7650 1200 50  0001 C CNN
F 3 "https://industrial.panasonic.com/ww/products/resistors/chip-resistors/chip-resistors/precision-thick-film-chip-resistors/ERJ3EKF1000V" H 7650 1300 50  0001 C CNN
F 4 "ERJ-3EKF1000V" H 7650 1600 60  0001 C CNN "MFG Part#"
F 5 "RES SMD 1% 1/10W 0603" H 7650 1700 60  0001 C CNN "Description"
	1    7650 1450
	0    1    1    0   
$EndComp
$Comp
L R_100R R33
U 1 1
P 7650 2050
F 0 "R33" V 7550 1950 50  0000 L CNN
F 1 "R_100R" V 7750 1950 50  0000 L CNN
F 2 "ScopefunPackagesLibrary:R_0603" H 7650 1800 50  0001 C CNN
F 3 "https://industrial.panasonic.com/ww/products/resistors/chip-resistors/chip-resistors/precision-thick-film-chip-resistors/ERJ3EKF1000V" H 7650 1900 50  0001 C CNN
F 4 "ERJ-3EKF1000V" H 7650 2200 60  0001 C CNN "MFG Part#"
F 5 "RES SMD 1% 1/10W 0603" H 7650 2300 60  0001 C CNN "Description"
	1    7650 2050
	0    1    1    0   
$EndComp
$Comp
L R_100R R34
U 1 1
P 7650 4900
F 0 "R34" V 7550 4800 50  0000 L CNN
F 1 "R_100R" V 7750 4800 50  0000 L CNN
F 2 "ScopefunPackagesLibrary:R_0603" H 7650 4650 50  0001 C CNN
F 3 "https://industrial.panasonic.com/ww/products/resistors/chip-resistors/chip-resistors/precision-thick-film-chip-resistors/ERJ3EKF1000V" H 7650 4750 50  0001 C CNN
F 4 "ERJ-3EKF1000V" H 7650 5050 60  0001 C CNN "MFG Part#"
F 5 "RES SMD 1% 1/10W 0603" H 7650 5150 60  0001 C CNN "Description"
	1    7650 4900
	0    1    1    0   
$EndComp
$Comp
L R_100R R35
U 1 1
P 7650 5500
F 0 "R35" V 7550 5400 50  0000 L CNN
F 1 "R_100R" V 7750 5400 50  0000 L CNN
F 2 "ScopefunPackagesLibrary:R_0603" H 7650 5250 50  0001 C CNN
F 3 "https://industrial.panasonic.com/ww/products/resistors/chip-resistors/chip-resistors/precision-thick-film-chip-resistors/ERJ3EKF1000V" H 7650 5350 50  0001 C CNN
F 4 "ERJ-3EKF1000V" H 7650 5650 60  0001 C CNN "MFG Part#"
F 5 "RES SMD 1% 1/10W 0603" H 7650 5750 60  0001 C CNN "Description"
	1    7650 5500
	0    1    1    0   
$EndComp
$Comp
L R_240R R23
U 1 1
P 5250 1600
F 0 "R23" V 5150 1500 50  0000 L CNN
F 1 "R_240R" V 5350 1450 50  0000 L CNN
F 2 "ScopefunPackagesLibrary:R_0603" H 5250 1350 50  0001 C CNN
F 3 "http://industrial.panasonic.com/cdbs/www-data/pdf/AOA0000/AOA0000CE2.pdf" H 5250 1450 50  0001 C CNN
F 4 "ERJ-3EKF2400V" H 5250 1750 60  0001 C CNN "MFG Part#"
F 5 "RES SMD 1% 1/10W 0603" H 5250 1850 60  0001 C CNN "Description"
	1    5250 1600
	0    1    1    0   
$EndComp
$Comp
L R_240R R24
U 1 1
P 5250 1900
F 0 "R24" V 5150 1850 50  0000 L CNN
F 1 "R_240R" V 5350 1750 50  0000 L CNN
F 2 "ScopefunPackagesLibrary:R_0603" H 5250 1650 50  0001 C CNN
F 3 "http://industrial.panasonic.com/cdbs/www-data/pdf/AOA0000/AOA0000CE2.pdf" H 5250 1750 50  0001 C CNN
F 4 "ERJ-3EKF2400V" H 5250 2050 60  0001 C CNN "MFG Part#"
F 5 "RES SMD 1% 1/10W 0603" H 5250 2150 60  0001 C CNN "Description"
	1    5250 1900
	0    1    1    0   
$EndComp
$Comp
L R_402R R27
U 1 1
P 5750 1450
F 0 "R27" V 5650 1350 50  0000 L CNN
F 1 "R_402R" V 5850 1300 50  0000 L CNN
F 2 "ScopefunPackagesLibrary:R_0603" H 5750 1200 50  0001 C CNN
F 3 "http://industrial.panasonic.com/cdbs/www-data/pdf/AOA0000/AOA0000CE2.pdf" H 5750 1300 50  0001 C CNN
F 4 "ERJ-3EKF4020V" H 5750 1600 60  0001 C CNN "MFG Part#"
F 5 "RES SMD 1% 1/10W 0603" H 5750 1700 60  0001 C CNN "Description"
	1    5750 1450
	0    1    1    0   
$EndComp
$Comp
L R_402R R28
U 1 1
P 5750 2050
F 0 "R28" V 5650 1950 50  0000 L CNN
F 1 "R_402R" V 5850 1900 50  0000 L CNN
F 2 "ScopefunPackagesLibrary:R_0603" H 5750 1800 50  0001 C CNN
F 3 "http://industrial.panasonic.com/cdbs/www-data/pdf/AOA0000/AOA0000CE2.pdf" H 5750 1900 50  0001 C CNN
F 4 "ERJ-3EKF4020V" H 5750 2200 60  0001 C CNN "MFG Part#"
F 5 "RES SMD 1% 1/10W 0603" H 5750 2300 60  0001 C CNN "Description"
	1    5750 2050
	0    1    1    0   
$EndComp
$Comp
L R_240R R25
U 1 1
P 5250 5050
F 0 "R25" V 5150 4950 50  0000 L CNN
F 1 "R_240R" V 5350 4900 50  0000 L CNN
F 2 "ScopefunPackagesLibrary:R_0603" H 5250 4800 50  0001 C CNN
F 3 "http://industrial.panasonic.com/cdbs/www-data/pdf/AOA0000/AOA0000CE2.pdf" H 5250 4900 50  0001 C CNN
F 4 "ERJ-3EKF2400V" H 5250 5200 60  0001 C CNN "MFG Part#"
F 5 "RES SMD 1% 1/10W 0603" H 5250 5300 60  0001 C CNN "Description"
	1    5250 5050
	0    1    1    0   
$EndComp
$Comp
L R_240R R26
U 1 1
P 5250 5350
F 0 "R26" V 5150 5250 50  0000 L CNN
F 1 "R_240R" V 5350 5200 50  0000 L CNN
F 2 "ScopefunPackagesLibrary:R_0603" H 5250 5100 50  0001 C CNN
F 3 "http://industrial.panasonic.com/cdbs/www-data/pdf/AOA0000/AOA0000CE2.pdf" H 5250 5200 50  0001 C CNN
F 4 "ERJ-3EKF2400V" H 5250 5500 60  0001 C CNN "MFG Part#"
F 5 "RES SMD 1% 1/10W 0603" H 5250 5600 60  0001 C CNN "Description"
	1    5250 5350
	0    1    1    0   
$EndComp
$Comp
L R_402R R29
U 1 1
P 5750 4900
F 0 "R29" V 5650 4800 50  0000 L CNN
F 1 "R_402R" V 5850 4750 50  0000 L CNN
F 2 "ScopefunPackagesLibrary:R_0603" H 5750 4650 50  0001 C CNN
F 3 "http://industrial.panasonic.com/cdbs/www-data/pdf/AOA0000/AOA0000CE2.pdf" H 5750 4750 50  0001 C CNN
F 4 "ERJ-3EKF4020V" H 5750 5050 60  0001 C CNN "MFG Part#"
F 5 "RES SMD 1% 1/10W 0603" H 5750 5150 60  0001 C CNN "Description"
	1    5750 4900
	0    1    1    0   
$EndComp
$Comp
L R_402R R30
U 1 1
P 5750 5500
F 0 "R30" V 5650 5400 50  0000 L CNN
F 1 "R_402R" V 5850 5350 50  0000 L CNN
F 2 "ScopefunPackagesLibrary:R_0603" H 5750 5250 50  0001 C CNN
F 3 "http://industrial.panasonic.com/cdbs/www-data/pdf/AOA0000/AOA0000CE2.pdf" H 5750 5350 50  0001 C CNN
F 4 "ERJ-3EKF4020V" H 5750 5650 60  0001 C CNN "MFG Part#"
F 5 "RES SMD 1% 1/10W 0603" H 5750 5750 60  0001 C CNN "Description"
	1    5750 5500
	0    1    1    0   
$EndComp
$Comp
L C_2p C33
U 1 1
P 8150 1750
F 0 "C33" H 8160 1820 50  0000 L CNN
F 1 "C_2p" H 8160 1670 50  0000 L CNN
F 2 "ScopefunPackagesLibrary:C_0603" H 8150 1550 50  0001 C CNN
F 3 "" H 8160 1820 50  0001 C CNN
F 4 "C1608C0G2A020C080AA" H 8150 1950 60  0001 C CNN "MFG Part#"
F 5 "MLCC - SMD/SMT 0603 100V C0G 0.25P" H 8150 2050 60  0001 C CNN "Description"
	1    8150 1750
	1    0    0    -1  
$EndComp
$Comp
L C_2p C34
U 1 1
P 8150 5200
F 0 "C34" H 8160 5270 50  0000 L CNN
F 1 "C_2p" H 8160 5120 50  0000 L CNN
F 2 "ScopefunPackagesLibrary:C_0603" H 8150 5000 50  0001 C CNN
F 3 "" H 8160 5270 50  0001 C CNN
F 4 "C1608C0G2A020C080AA" H 8150 5400 60  0001 C CNN "MFG Part#"
F 5 "MLCC - SMD/SMT 0603 100V C0G 0.25P" H 8150 5500 60  0001 C CNN "Description"
	1    8150 5200
	1    0    0    -1  
$EndComp
$EndSCHEMATC
